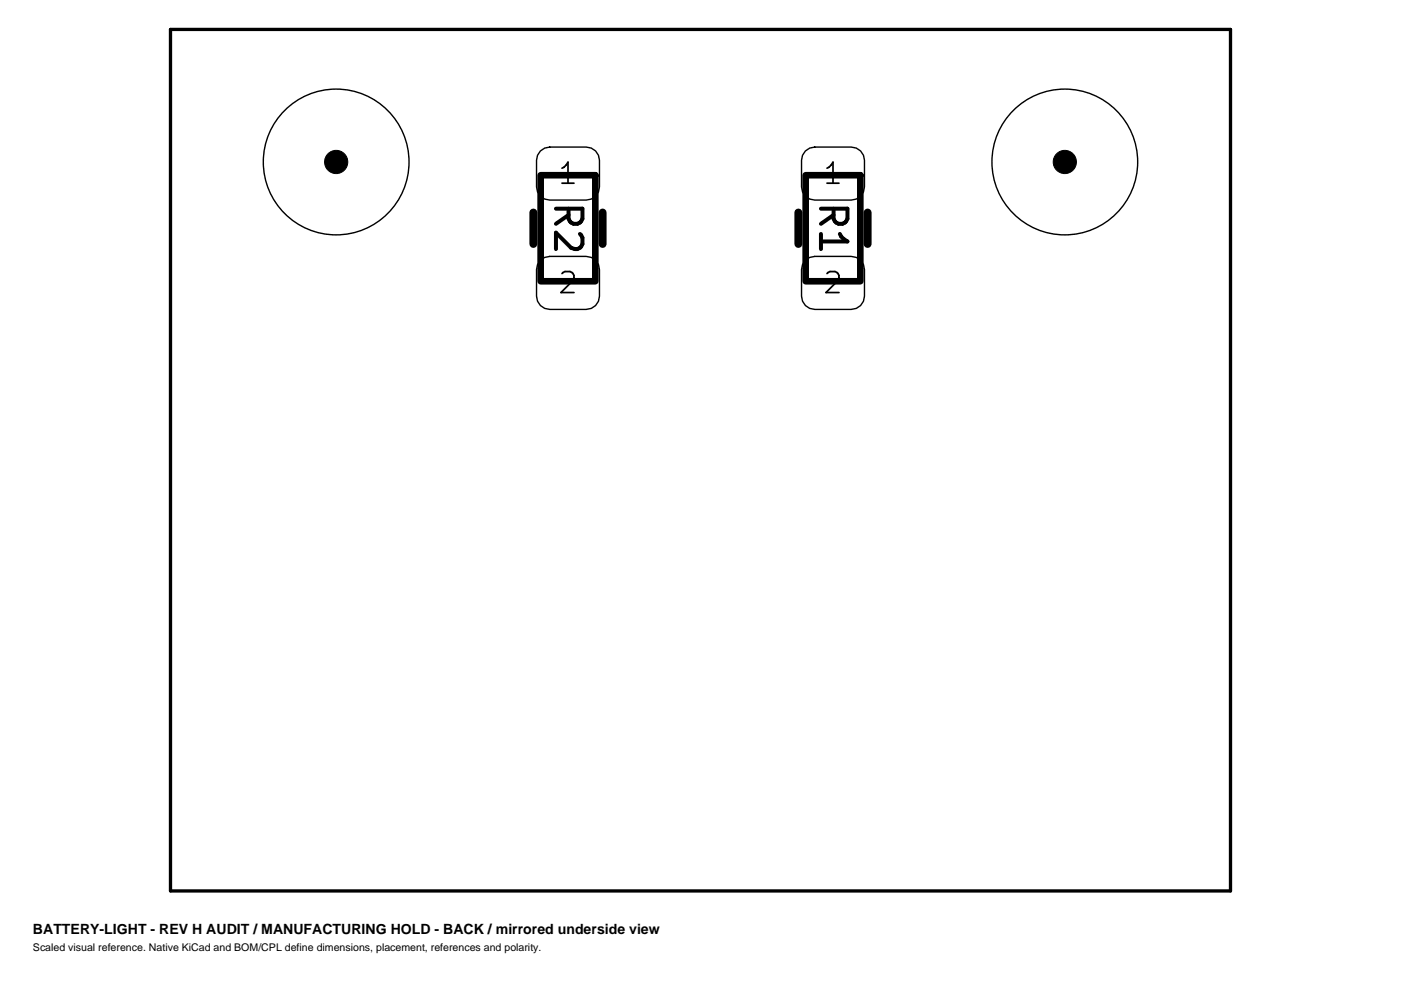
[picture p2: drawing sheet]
<svg xmlns="http://www.w3.org/2000/svg" width="420mm" height="297mm" viewBox="0 0 420 297" stroke-linecap="round" stroke-linejoin="round" font-family="sans-serif">
<path d="M162.1 52.5h16.4v31.8h-16.4zM241.5 52.5h16.4v31.8h-16.4z" fill="none" stroke="#000" stroke-width="2"/>
<g fill="none" stroke="#000" stroke-width=".42">
<path d="M162 45.2l1.3-.8 1.5-.3h10.9a4 4 0 0 1 4 3.9v8a4 4 0 0 1-4 4h-10.9a4 4 0 0 1-4-4v-8l.3-1.5zM241.5 45.2l1.2-.8 1.6-.3h10.9a4 4 0 0 1 4 3.9v8a4 4 0 0 1-4 4h-10.9a4 4 0 0 1-4-4v-8l.3-1.5zM162 78l1.3-.9 1.5-.3h10.9a4 4 0 0 1 4 4v8a4 4 0 0 1-4 3.9h-10.9a4 4 0 0 1-4-3.9v-8l.3-1.5zM241.5 78l1.2-.9 1.6-.3h10.9a4 4 0 0 1 4 4v8a4 4 0 0 1-4 3.9h-10.9a4 4 0 0 1-4-3.9v-8l.3-1.5z"/>
<circle cx="100.8" cy="48.5" r="21.8"/>
<circle cx="319.2" cy="48.5" r="21.8"/>
</g>
<path d="M159.9 63.7v9.4M180.7 63.7v9.4M239.3 63.7v9.4M260.1 63.7v9.4" fill="none" stroke="#000" stroke-width="2.4"/>
<path d="M51.1 8.8h317.8v258.2h-317.8z" fill="none" stroke="#000" stroke-width=".99"/>
<g fill="#000" stroke="#000" stroke-width=".3">
<circle cx="100.8" cy="48.5" r="3.5"/>
<circle cx="319.2" cy="48.5" r="3.5"/>
</g>
<g font-size="11.1">
<text x="164.5" y="59.7" transform="rotate(90 164.5 59.7)">R2</text>
<text x="244" y="59.7" transform="rotate(90 244 59.7)">R1</text>
</g>
<g font-size="8.8">
<text x="167.1" y="55.9">1</text>
<text x="246.6" y="55.9">1</text>
<text x="167.1" y="88.7">2</text>
<text x="246.6" y="88.7">2</text>
</g>
<text font-size="4.2" x="9.9" y="280.1">BATTERY-LIGHT - REV H AUDIT / MANUFACTURING HOLD - BACK / mirrored underside view</text>
<text font-size="3.2" x="9.9" y="285.1">Scaled visual reference. Native KiCad and BOM/CPL define dimensions, placement, references and polarity.</text>
</svg>
